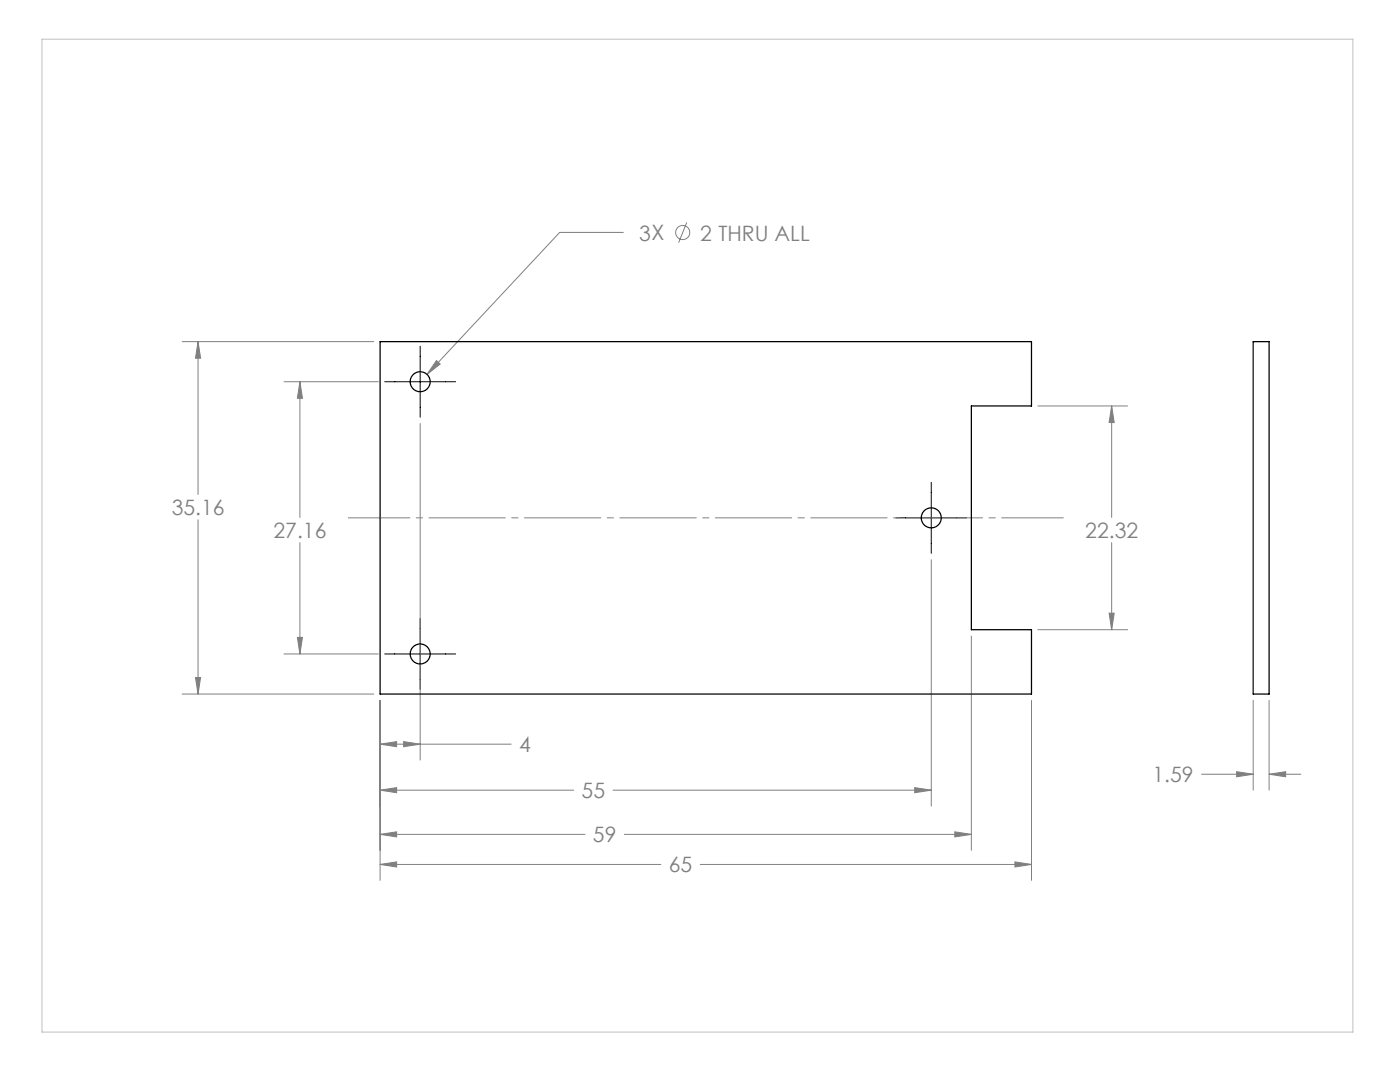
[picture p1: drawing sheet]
<svg xmlns="http://www.w3.org/2000/svg" width="279mm" height="216mm" viewBox="0 0 279 216" stroke-linecap="round" stroke-linejoin="round" font-family="sans-serif">
<g fill="none" stroke="#808080" stroke-width=".2">
<path d="M124.4 46.4h-12.7l-26.5 28.3M137.1 44.4l-1.7 4M36.4 68.2h38.2M39.5 68.2l.5 3.3h-1zM39.5 68.2v30.5M56.7 76.2h18.8M59.9 76.2l.5 3.3h-1.1zM59.9 76.2v27M87.1 71.9l.7 .7-2.6 2.1zM83.9 84.5v67.2M207.1 81h17.9M221.9 81l.5 3.3h-1.1z"/>
<path d="M221.9 81v22.2M39.5 103.7v34.8M59.9 108.3v22.2M185.9 111.7v49.1M221.9 108.3v17.3M36.4 138.5h38.2M39 135.2h1l-.5 3.3zM56.7 130.5h18.8M59.3 127.2h1.1l-.5 3.3zM75.9 139.8v35.9M193.9 126.9v42.8M205.9 139.8v35.9"/>
<path d="M207.1 125.6h17.9M221.3 122.3h1.1l-.5 3.3zM250.1 139.8v17.9M253.3 139.8v17.9M75.9 148.5l3.3-.5v1zM75.9 157.7l3.3-.5v1zM75.9 148.5h26.1M75.9 157.7h38.6M80.6 148l3.3 .5-3.3 .5zM122.3 157.7h63.6M182.6 157.2l3.3 .5-3.3 .5zM239.8 154.5h10.3"/>
<path d="M246.8 154l3.3 .5-3.3 .5zM253.3 154.5l3.3-.5v1zM253.3 154.5h6.3M75.9 172.5l3.3-.5v1zM75.9 166.5l3.3-.5v1zM75.9 172.5h56M75.9 166.5h40.8M124.6 166.5h69.3M139.7 172.5h66.2M190.6 166l3.3 .5-3.3 .5zM202.6 172l3.3 .5-3.3 .5z"/>
<circle cx="136.2" cy="46.4" r="1.41"/>
</g>
<path d="M76.8 76.2h14.1M83.9 69.1v14.1M185.9 96.3v14.1M178.8 103.3h14.1M76.8 130.5h14.1M83.9 123.4v14.2" fill="none" stroke="#000" stroke-width=".2"/>
<path d="M212.2 103.3h-142.7" fill="none" stroke="#808080" stroke-width=".2" stroke-dasharray="15.2 1.3 1.3 1.3" stroke-dashoffset="2.9"/>
<path d="M8.4 7.8h261.6v198.1h-261.6z" fill="none" stroke="#c0c0c0" stroke-width=".2"/>
<path d="M75.9 172.5l3.3-.5v1zM202.6 172l3.3 .5-3.3 .5zM39.5 68.2l.5 3.3h-1zM39 135.2h1l-.5 3.3zM190.6 166l3.3 .5-3.3 .5zM75.9 166.5l3.3-.5v1zM80.6 148l3.3 .5-3.3 .5zM75.9 148.5l3.3-.5v1zM59.3 127.2h1.1l-.5 3.3zM59.9 76.2l.5 3.3h-1.1zM182.6 157.2l3.3 .5-3.3 .5zM75.9 157.7l3.3-.5v1zM221.3 122.3h1.1l-.5 3.3zM221.9 81l.5 3.3h-1.1zM87.1 71.9l-1.9 2.8 2.6-2.1zM253.3 154.5l3.3-.5v1zM246.8 154l3.3 .5-3.3 .5z" fill="#808080"/>
<g fill="none" stroke="#000" stroke-width=".25">
<path d="M75.9 68.2h130v12.8h-12v44.6h12v12.9h-130zM250.1 68.2h3.2v70.3h-3.2z"/>
<circle cx="83.9" cy="76.2" r="2"/>
<circle cx="185.9" cy="103.3" r="2"/>
<circle cx="83.9" cy="130.5" r="2"/>
</g>
<g font-size="4.2" fill="#808080">
<text x="139.7" y="48">2 THRU ALL</text>
<text x="127.6" y="48">3X</text>
<text x="34.3" y="102.8">35.16</text>
<text x="54.6" y="107.4">27.16</text>
<text x="216.6" y="107.4">22.32</text>
<text x="103.6" y="150.1">4</text>
<text x="116.1" y="159.3">55</text>
<text x="230" y="156.1">1.59</text>
<text x="118.3" y="168.1">59</text>
<text x="133.5" y="174.1">65</text>
</g>
</svg>
